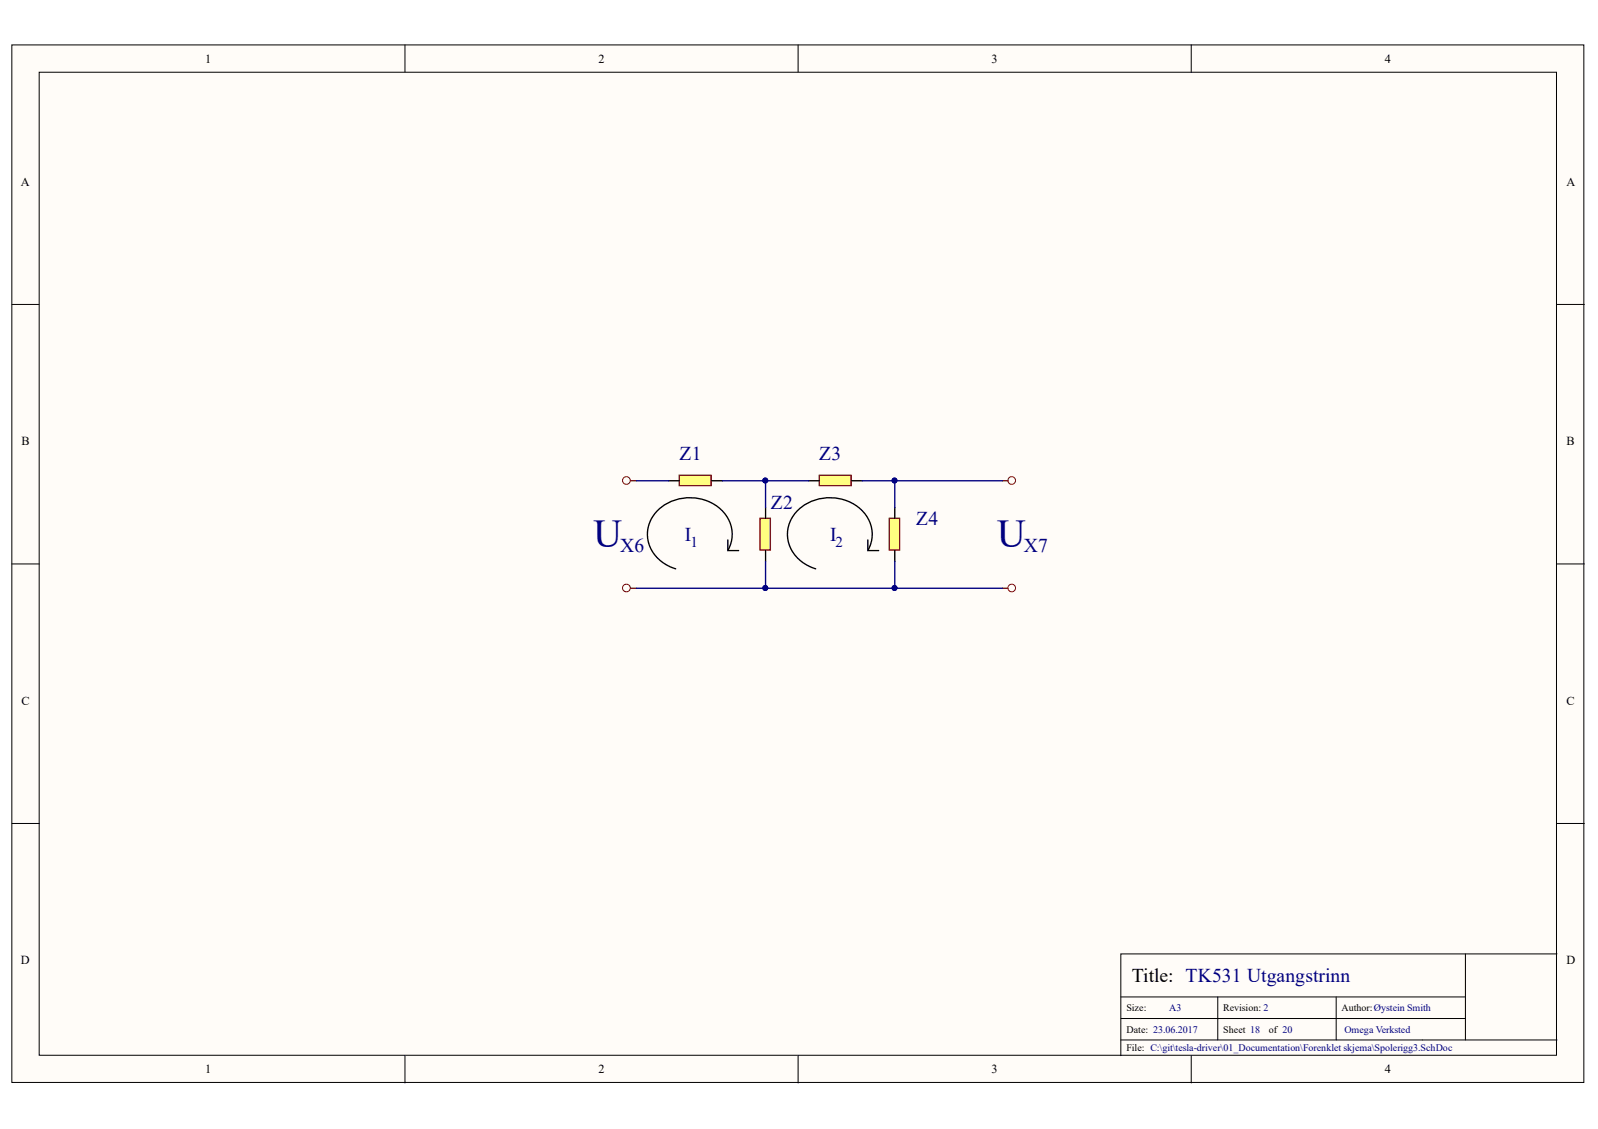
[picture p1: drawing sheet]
<svg xmlns="http://www.w3.org/2000/svg" width="297mm" height="210mm" viewBox="0 0 297 210" stroke-linecap="round" stroke-linejoin="round" font-family="sans-serif">
<g fill="#fffcf8" stroke="#000" stroke-width=".19">
<path d="M2.2 8.4h292.2v192.8h-292.2z"/>
<path d="M7.3 13.4h282v182.8h-282z"/>
</g>
<g fill="none" stroke="#000" stroke-width=".19">
<path d="M75.3 8.4v5M148.4 8.4v5M221.4 8.4v5M2.2 56.6h5.1M289.4 56.6h5.1M2.2 104.9h5.1M289.4 104.9h5.1M2.2 153.1h5.1M289.4 153.1h5.1M272.4 177.4v15.9M289.4 177.4h-81.1v18.9M75.3 196.3v5"/>
<path d="M148.4 196.3v5M208.3 185.4h64.1M208.3 193.3h81.1M208.3 189.4h64.1M221.4 196.3v5M226.4 185.4v7.9M248.4 185.4v7.9"/>
</g>
<path d="M126.3 88.4h5.9v1.9h-5.9z" fill="#ffff80" stroke="#800000" stroke-width=".25"/>
<path d="M124.3 89.4h2M132.3 89.4h2" fill="none" stroke="#000" stroke-width=".25"/>
<path d="M152.3 88.4h5.9v1.9h-5.9z" fill="#ffff80" stroke="#800000" stroke-width=".25"/>
<path d="M150.3 89.4h2M158.3 89.4h2" fill="none" stroke="#000" stroke-width=".25"/>
<path d="M165.3 96.4h1.9v5.9h-1.9z" fill="#ffff80" stroke="#800000" stroke-width=".25"/>
<path d="M166.3 94.4v2M166.3 102.4v2" fill="none" stroke="#000" stroke-width=".25"/>
<g fill="none" stroke="#800000" stroke-width=".19">
<circle cx="116.4" cy="89.3" r=".72"/>
<circle cx="188.1" cy="89.3" r=".71"/>
<circle cx="116.4" cy="109.3" r=".72"/>
<circle cx="188.1" cy="109.3" r=".71"/>
</g>
<path d="M117.3 89.4h1M186.3 89.4h1M117.3 109.4h1M186.3 109.4h1" fill="none" stroke="#800000" stroke-width=".25"/>
<path d="M141.3 96.4h1.9v5.9h-1.9z" fill="#ffff80" stroke="#800000" stroke-width=".25"/>
<path d="M142.3 94.4v2M135.3 100.4v2h2M135.4 102.2a6.3 6.3 0 0 0-2.9-8.6 8.5 8.5 0 0 0-11.4 2.9 6.5 6.5 0 0 0 4.3 9.2l.2 .1M142.3 102.4v2M161.3 100.4v2h2M161.4 102.2a6.3 6.3 0 0 0-2.8-8.6 8.5 8.5 0 0 0-11.5 2.9 6.5 6.5 0 0 0 4.3 9.2l.2 .1" fill="none" stroke="#000" stroke-width=".25"/>
<path d="M118.3 89.4h6M134.3 89.4h8v5M142.3 89.4h8M160.3 89.4h26M166.3 89.4v5M118.3 109.4h68M142.3 104.4v5M166.3 104.4v5" fill="none" stroke="#000080" stroke-width=".25"/>
<g fill="#000080" stroke="#000080" stroke-width=".19">
<circle cx="142.3" cy="89.3" r=".46"/>
<circle cx="142.3" cy="109.3" r=".46"/>
<circle cx="166.3" cy="89.3" r=".46"/>
<circle cx="166.3" cy="109.3" r=".46"/>
</g>
<g font-size="7.4" fill="#000080">
<text x="110.3" y="101.8">U</text>
<text x="185.3" y="101.8">U</text>
</g>
<g font-size="3.6" fill="#000080">
<text x="126.3" y="85.5">Z1</text>
<text x="152.3" y="85.5">Z3</text>
<text x="143.3" y="94.6">Z2</text>
<text x="127.3" y="100.6">I</text>
<text x="154.3" y="100.6">I</text>
<text x="170.3" y="97.5">Z4</text>
<text x="115.3" y="102.5">X6</text>
<text x="190.3" y="102.5">X7</text>
</g>
<text font-size="3.6" x="210.4" y="182.6">Title: TK531 Utgangstrinn</text>
<g font-size="2.8" fill="#000080">
<text x="128.3" y="101.8">1</text>
<text x="155.3" y="101.8">2</text>
</g>
<g font-size="2.3">
<text x="38.2" y="11.7">1</text>
<text x="111.2" y="11.7">2</text>
<text x="184.3" y="11.7">3</text>
<text x="257.4" y="11.7">4</text>
<text x="3.9" y="34.5">A</text>
<text x="291.2" y="34.5">A</text>
<text x="4" y="82.8">B</text>
<text x="291.2" y="82.8">B</text>
<text x="4" y="131">C</text>
<text x="291.2" y="131">C</text>
<text x="3.9" y="179.3">D</text>
<text x="291.2" y="179.3">D</text>
<text x="38.2" y="199.6">1</text>
<text x="111.2" y="199.6">2</text>
<text x="184.3" y="199.6">3</text>
<text x="257.4" y="199.6">4</text>
</g>
<g font-size="1.9">
<text x="209.4" y="188">Size:</text>
<text x="209.4" y="192">Date: 23.06.2017</text>
<text x="227.4" y="188">Revision: 2</text>
<text x="227.4" y="192">Sheet 18</text>
<text x="235.8" y="192">of 20</text>
<text x="249.4" y="188">Author:Øystein Smith</text>
<text x="209.4" y="195.4">File: C:\git\tesla-driver\01_Documentation\Forenklet skjema\Spolerigg3.SchDoc</text>
</g>
<g font-size="1.9" fill="#000080">
<text x="217.3" y="188">A3</text>
<text x="249.9" y="192">Omega Verksted</text>
</g>
</svg>
